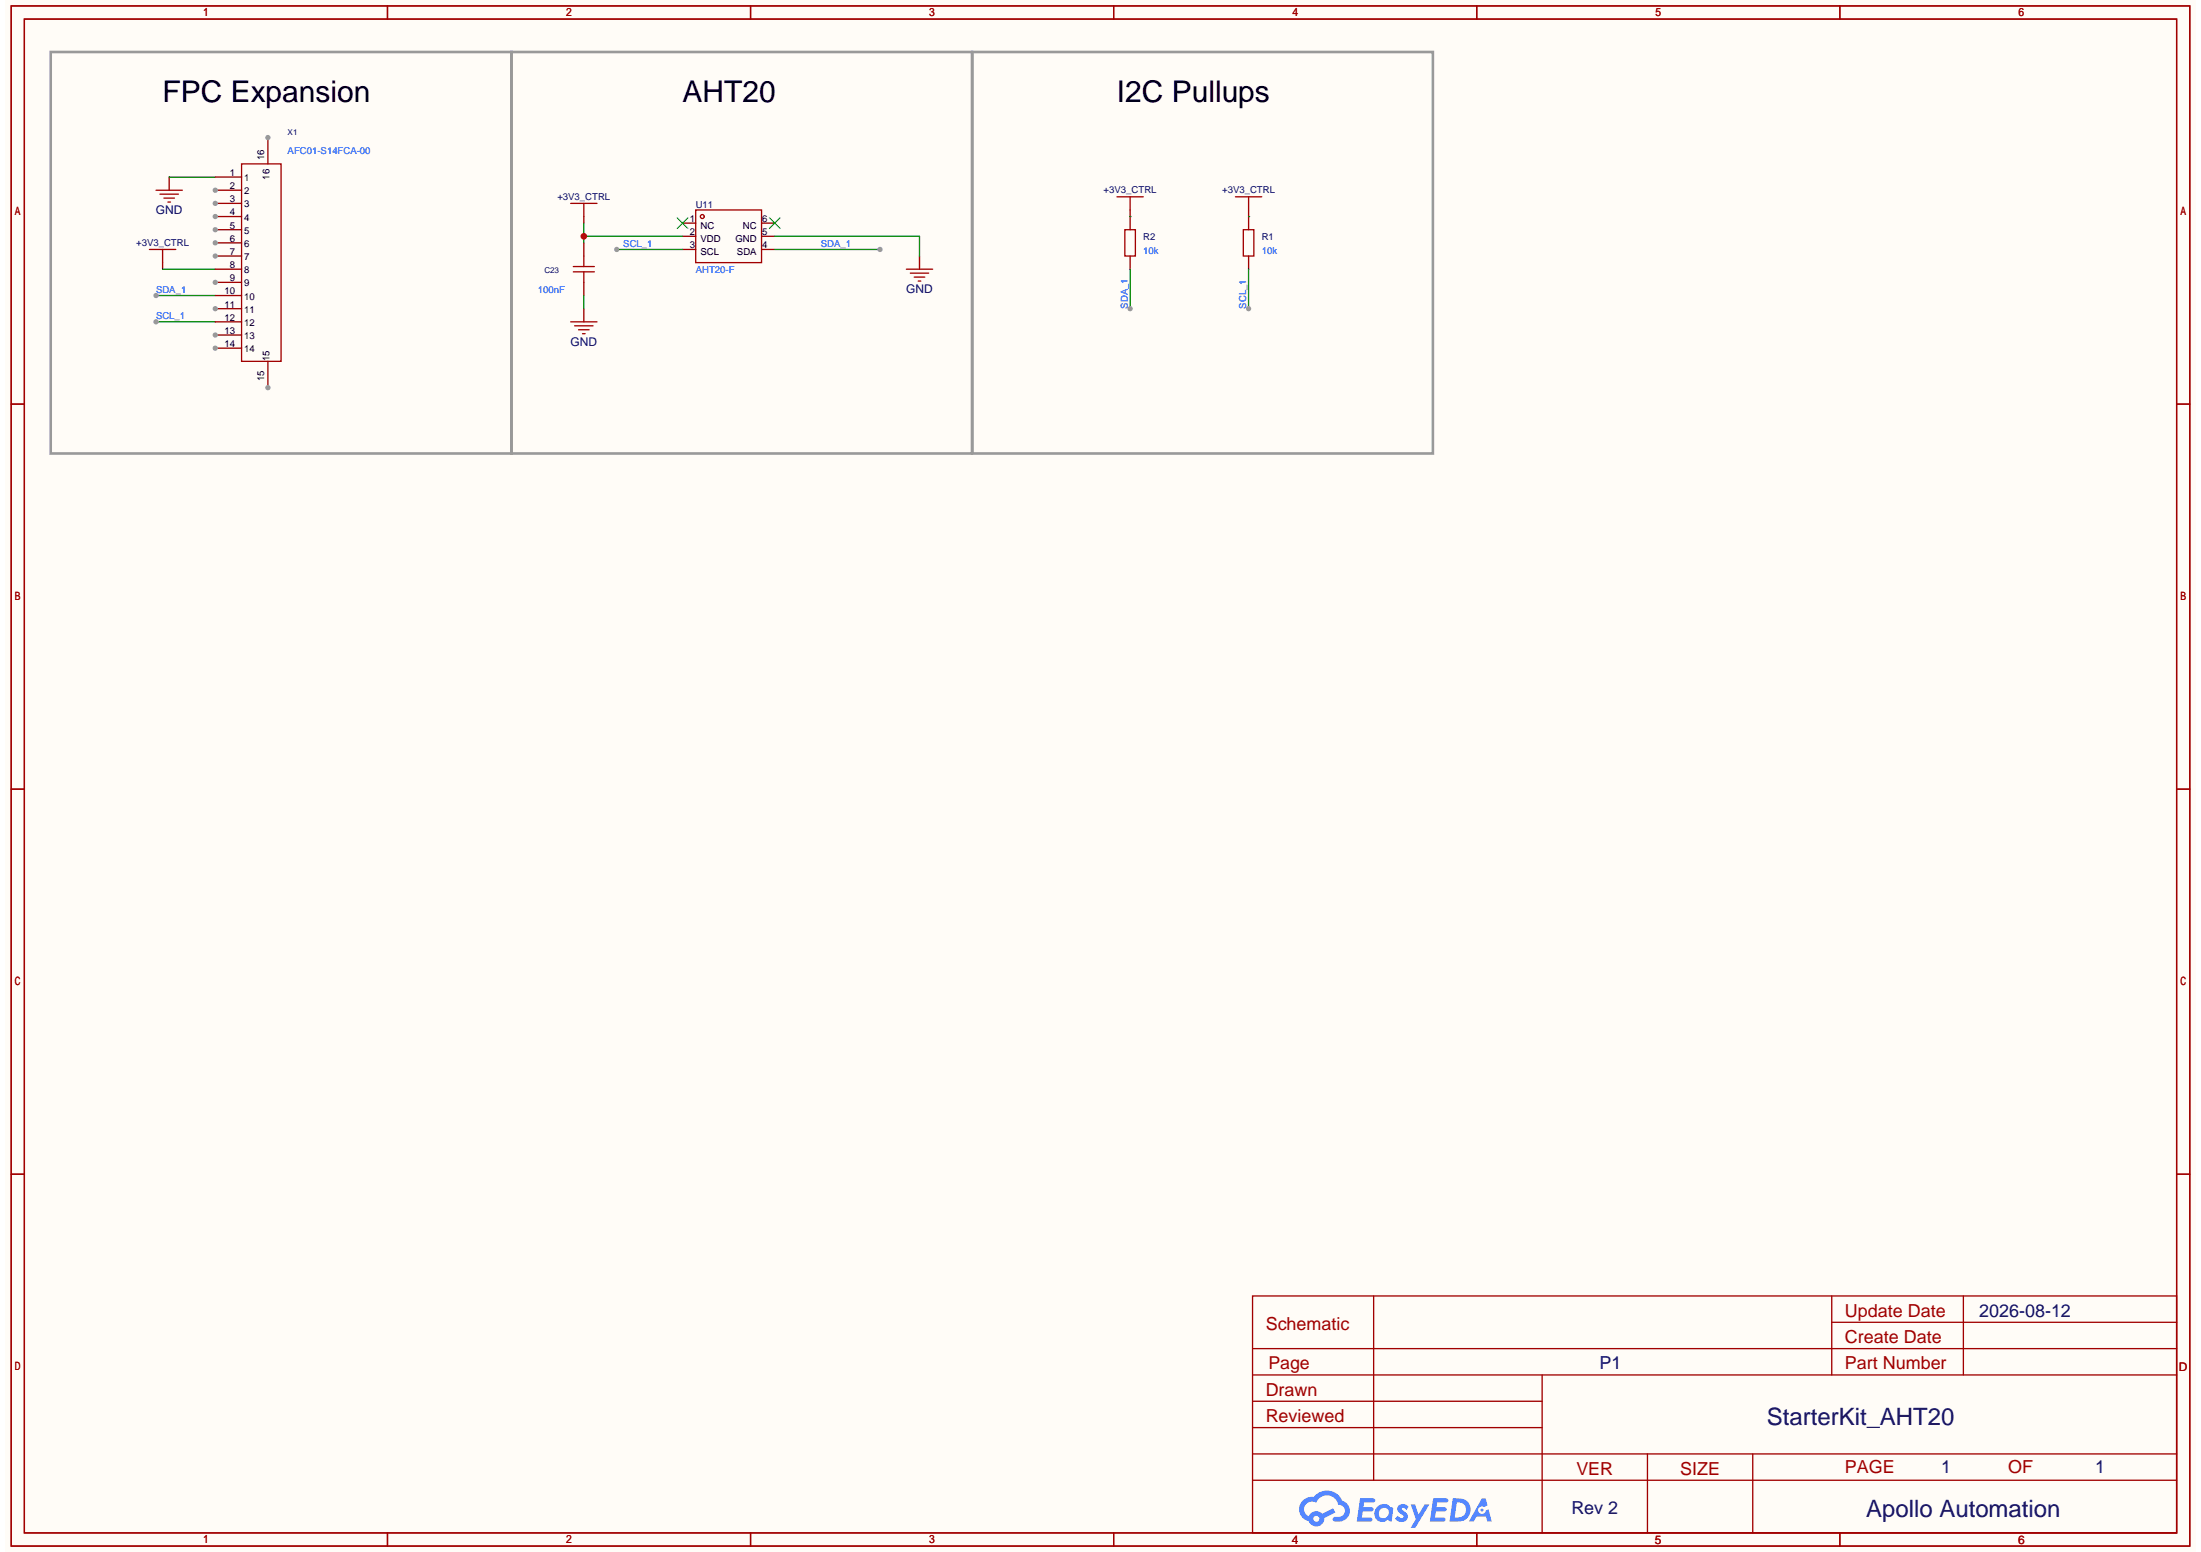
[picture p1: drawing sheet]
<svg xmlns="http://www.w3.org/2000/svg" width="297mm" height="210mm" viewBox="0 0 297 210" stroke-linecap="round" stroke-linejoin="round" font-family="sans-serif">
<path d="M.7 0h295.8v209.6h-295.8z" fill="#fffcf7"/>
<g fill="none" stroke="#a10000" stroke-width=".18">
<path d="M1.5 .8h294.2v208h-294.2zM3.3 2.6h290.6v204.4h-290.6zM52.3 .8v1.8M101.3 .8v1.8M150.4 .8v1.8M199.4 .8v1.8M248.4 .8v1.8M1.5 54.6h1.8M293.9 54.6h1.8M1.5 106.6h1.8M293.9 106.6h1.8M1.5 158.5h1.8"/>
<path d="M293.9 158.5h1.8M169.1 175h124.8v32h-124.8zM185.5 175v24.9M247.3 175v10.6M247.3 178.5h46.6M265.1 175v10.6M169.1 189.2h39.1M169.1 199.9h124.8M169.1 185.6h124.8M169.1 196.3h124.8M169.1 192.8h39.1M169.1 182.1h124.8"/>
<path d="M208.2 185.6v21.4M222.4 196.3v10.7M236.7 196.3v10.7M52.3 207v1.8M101.3 207v1.8M150.4 207v1.8M199.4 207v1.8M248.4 207v1.8"/>
</g>
<g fill="#5487ff">
<path d="M188.9 203.2l.5-.1a.91 .91 0 0 1 .8 .3l-.3 .5a.36 .36 0 0 0-.3-.3 .36 .36 0 0 0-.4 .1l.1 .1a1.85 1.85 0 0 1 .8 1 .97 .97 0 0 1-.8 .7 .97 .97 0 0 1-.9-.4l.3-.4a.45 .45 0 0 0 .4 .3 .45 .45 0 0 0 .4-.2v-.1a1.98 1.98 0 0 1-.8-1z"/>
<path d="M190.5 203.1h.6l.4 1.4 .9-1.4h.6l-1.9 3.2h-.6l.7-1.2z"/>
<path d="M183.6 202.3h1.8a.28 .28 0 0 1 .3 .3 .28 .28 0 0 1-.3 .3h-1.2l-.1 .6h1.1l.2 .1 .1 .2a.35 .35 0 0 1-.5 .3h-1l-.1 .8h.5a.86 .86 0 0 1 .9 .1 .27 .27 0 0 1-.3 .4h-1.8z"/>
<path d="M193.5 202.3h1.8a.28 .28 0 0 1 .3 .3 .28 .28 0 0 1-.3 .3h-1.2l-.1 .6h1.1l.2 .3a.35 .35 0 0 1-.4 .3h-1l-.1 .8h.5a.86 .86 0 0 1 .8 .1 .27 .27 0 0 1-.2 .4h-1.8z"/>
<path d="M200.1 202.3h.5l.2 1-.4 .2a.53 .53 0 0 0-.8 .2 .53 .53 0 0 0 .4 .7 .53 .53 0 0 0 .6-.4l.4-.2 .4 1.6h-.6l-.2-.6h-1.2l-.4 .6h-.7z"/>
<path d="M196.2 202.3l-.5 3.1h1a1.59 1.59 0 0 0 1.9-1.6 1.59 1.59 0 0 0-1.9-1.5zM196.7 202.9a1.05 1.05 0 0 1 1.3 1 1.05 1.05 0 0 1-1.4 1h-.2z"/>
<path d="M185.9 203.5a1.11 1.11 0 0 0-.1 1.6 1.11 1.11 0 0 0 1.6 .1l.5 .2 .2-1.7-.1-.1-.3-.1a1.12 1.12 0 0 0-1.8 0zM186.4 203.8a.67 .67 0 0 1 1 0 .67 .67 0 0 1-.1 1 .67 .67 0 0 1-1 0 .67 .67 0 0 1 .1-1z"/>
<path d="M175.9 202.6a1.66 1.66 0 0 0 .8 2.8 1.08 1.08 0 0 0 1.2 .7 1.08 1.08 0 0 0 .9-1.1l1.5-.8-.3-.5-1.5 .7a1.1 1.1 0 0 0-1.8 .3 1.05 1.05 0 0 1-.5-1.4 1.05 1.05 0 0 1 1.5-.4 1.56 1.56 0 0 1 1.6-1 1.56 1.56 0 0 1 1.4 1.3 .81 .81 0 0 1 .9 .7 .81 .81 0 0 1-.8 .9h-.5a.33 .33 0 0 0-.4 .3 .33 .33 0 0 0 .3 .3 1.52 1.52 0 0 0 1.8-.6 1.52 1.52 0 0 0-.2-1.8l-.6-.4a2.23 2.23 0 0 0-3.8-.5h-.3a1.78 1.78 0 0 0-1.2 .5zM177.3 205.1a.41 .41 0 0 1 .8 0 .41 .41 0 0 1-.8 0z"/>
<circle cx="200.1" cy="203.9" r=".2"/>
</g>
<g fill="none" stroke="#a10000" stroke-width=".18">
<path d="M93.9 28.3h8.9v7.2h-8.9z"/>
<circle cx="94.8" cy="29.2" r=".27"/>
</g>
<path d="M92.2 30.1h1.7M92.2 31.9h1.7M92.2 33.7h1.7M102.8 30.1h1.8M102.8 31.9h1.8M102.8 33.7h1.8" fill="none" stroke="#870000" stroke-width=".18"/>
<path d="M91.4 29.4l1.5 1.4M92.9 29.4l-1.5 1.4M103.9 29.4l1.4 1.4M105.3 29.4l-1.4 1.4" fill="none" stroke="#3c3" stroke-width=".18"/>
<path d="M78.8 31.9h13.4M78.8 30.1v2.7" fill="none" stroke="#008700" stroke-width=".18"/>
<circle cx="78.8" cy="31.9" r=".44" fill="#c00"/>
<path d="M78.8 32.8v1.8M78.8 38.1v1.8M124.2 34.6v1.7M78.8 41.7v1.8" fill="none" stroke="#870000" stroke-width=".18"/>
<path d="M77.4 36h2.9M77.4 36.7h2.9M78.8 34.6v1.4M78.8 36.7v1.4M122.4 36.3h3.5M122.9 36.9h2.5M123.4 37.4h1.5M124 37.9h.3M77.1 43.5h3.5M77.6 44h2.5M78.1 44.5h1.4M78.7 45.1h.3" fill="none" stroke="#a10000" stroke-width=".18"/>
<path d="M78.8 39.9v1.8M104.6 31.9h19.6v2.7M104.6 33.7h14.2" fill="none" stroke="#008700" stroke-width=".18"/>
<circle cx="118.8" cy="33.7" r=".36" fill="#999"/>
<path d="M83.3 33.7h8.9" fill="none" stroke="#008700" stroke-width=".18"/>
<circle cx="83.3" cy="33.7" r=".36" fill="#999"/>
<path d="M152.6 28.3v2.7M152.6 34.6v1.7M168.6 28.3v2.7M168.6 34.6v1.7" fill="none" stroke="#870000" stroke-width=".18"/>
<path d="M150.8 26.6h3.6M151.9 31h1.4v3.6h-1.4zM152.6 26.6v1.7M166.8 26.6h3.6M167.9 31h1.4v3.6h-1.4zM168.6 26.6v1.7" fill="none" stroke="#a10000" stroke-width=".18"/>
<path d="M152.6 29.2h.1M168.6 29.2h.1M168.6 36.3v5.4" fill="none" stroke="#008700" stroke-width=".18"/>
<circle cx="168.6" cy="41.7" r=".36" fill="#999"/>
<path d="M152.6 36.3v5.4" fill="none" stroke="#008700" stroke-width=".18"/>
<circle cx="152.6" cy="41.7" r=".36" fill="#999"/>
<path d="M22 35.5v.8M22.8 23.9v1.8M78.8 29.2v.9" fill="none" stroke="#870000" stroke-width=".18"/>
<path d="M20.2 33.7h3.5M21.1 25.7h3.5M21.6 26.2h2.5M22 33.7v1.8M22.1 26.7h1.5M22.7 27.3h.3M77.1 27.5h3.5M78.8 27.5v1.7" fill="none" stroke="#a10000" stroke-width=".18"/>
<path d="M22 36.3h7.1M22.8 23.9h6.3M21.1 43.5h8" fill="none" stroke="#008700" stroke-width=".18"/>
<circle cx="21.1" cy="43.5" r=".36" fill="#999"/>
<path d="M21.1 39.9h8" fill="none" stroke="#008700" stroke-width=".18"/>
<circle cx="21.1" cy="39.9" r=".36" fill="#999"/>
<path d="M36.2 18.6v3.5" fill="none" stroke="#870000" stroke-width=".18"/>
<circle cx="36.2" cy="18.6" r=".36" fill="#999"/>
<path d="M36.2 48.8v3.5" fill="none" stroke="#870000" stroke-width=".18"/>
<circle cx="36.2" cy="52.3" r=".36" fill="#999"/>
<path d="M29.1 47h3.5" fill="none" stroke="#870000" stroke-width=".18"/>
<circle cx="29.1" cy="47" r=".36" fill="#999"/>
<path d="M29.1 45.2h3.5" fill="none" stroke="#870000" stroke-width=".18"/>
<circle cx="29.1" cy="45.2" r=".36" fill="#999"/>
<path d="M29.1 43.5h3.5M29.1 41.7h3.5" fill="none" stroke="#870000" stroke-width=".18"/>
<circle cx="29.1" cy="41.7" r=".36" fill="#999"/>
<path d="M32.6 22.1h5.3v26.7h-5.3z" fill="none" stroke="#a10000" stroke-width=".18"/>
<path d="M29.1 39.9h3.5M29.1 38.1h3.5" fill="none" stroke="#870000" stroke-width=".18"/>
<circle cx="29.1" cy="38.1" r=".36" fill="#999"/>
<path d="M29.1 36.3h3.5M29.1 34.6h3.5" fill="none" stroke="#870000" stroke-width=".18"/>
<circle cx="29.1" cy="34.6" r=".36" fill="#999"/>
<path d="M29.1 32.8h3.5" fill="none" stroke="#870000" stroke-width=".18"/>
<circle cx="29.1" cy="32.8" r=".36" fill="#999"/>
<path d="M29.1 31h3.5" fill="none" stroke="#870000" stroke-width=".18"/>
<circle cx="29.1" cy="31" r=".36" fill="#999"/>
<path d="M29.1 29.2h3.5" fill="none" stroke="#870000" stroke-width=".18"/>
<circle cx="29.1" cy="29.2" r=".36" fill="#999"/>
<path d="M29.1 27.5h3.5" fill="none" stroke="#870000" stroke-width=".18"/>
<circle cx="29.1" cy="27.5" r=".36" fill="#999"/>
<path d="M29.1 25.7h3.5" fill="none" stroke="#870000" stroke-width=".18"/>
<circle cx="29.1" cy="25.7" r=".36" fill="#999"/>
<path d="M29.1 23.9h3.5" fill="none" stroke="#870000" stroke-width=".18"/>
<path d="M6.8 7h62.3v54.2h-62.3zM69.1 7h62.2v54.2h-62.2zM131.3 7h62.2v54.2h-62.2z" fill="none" stroke="#999" stroke-width=".36"/>
<g font-size="4">
<text x="22" y="13.8">FPC Expansion</text>
<text x="92.2" y="13.8">AHT20</text>
<text x="150.8" y="13.8">I2C Pullups</text>
</g>
<g font-size="3.2" fill="#000080">
<text x="238.6" y="192.4">StarterKit_AHT20</text>
<text x="252" y="204.9">Apollo Automation</text>
</g>
<g font-size="2.4" fill="#a00000">
<text x="170.9" y="179.5">Schematic</text>
<text x="249.1" y="177.8">Update Date</text>
<text x="171.3" y="184.9">Page</text>
<text x="249.1" y="181.3">Create Date</text>
<text x="249.1" y="184.9">Part Number</text>
<text x="170.9" y="192">Reviewed</text>
<text x="170.9" y="188.4">Drawn</text>
<text x="212.8" y="199.1">VER</text>
<text x="226.9" y="199.1">SIZE</text>
<text x="249.1" y="198.9">PAGE</text>
<text x="271.1" y="198.9">OF</text>
</g>
<g font-size="2.4" fill="#000080">
<text x="267.2" y="177.8">2026-08-12</text>
<text x="216" y="184.9">P1</text>
<text x="262.1" y="198.9">1</text>
<text x="282.9" y="198.9">1</text>
<text x="212.2" y="204.4">Rev 2</text>
</g>
<g font-size="1.6" fill="#000080">
<text x="21" y="28.9">GND</text>
<text x="122.4" y="39.6">GND</text>
<text x="77" y="46.7">GND</text>
</g>
<g font-size="1.6" fill="#a00000">
<text x="294.2" y="185.1">D</text>
<text x="174.4" y="208.4">4</text>
<text x="223.5" y="208.4">5</text>
<text x="272.5" y="208.4">6</text>
</g>
<g font-size="1.3">
<text x="31" y="23.7">1</text>
<text x="35.7" y="21.6" transform="rotate(-90 35.7 21.6)">16</text>
<text x="31" y="29.1">4</text>
<text x="31" y="27.3">3</text>
<text x="31" y="25.5">2</text>
<text x="33" y="29.8">4</text>
<text x="33" y="28">3</text>
<text x="33" y="26.2">2</text>
<text x="33" y="24.5">1</text>
<text x="36.4" y="24.3" transform="rotate(-90 36.4 24.3)">16</text>
<text x="93.1" y="30">1</text>
<text x="102.9" y="30">6</text>
<text x="31" y="34.4">7</text>
<text x="31" y="32.6">6</text>
<text x="31" y="30.9">5</text>
<text x="33" y="35.1">7</text>
<text x="33" y="33.3">6</text>
<text x="33" y="31.6">5</text>
<text x="93.1" y="31.7">2</text>
<text x="93.1" y="33.5">3</text>
<text x="94.6" y="30.9">NC</text>
<text x="94.6" y="32.6">VDD</text>
<text x="94.6" y="34.4">SCL</text>
<text x="99.3" y="32.6">GND</text>
<text x="99.5" y="34.4">SDA</text>
<text x="100.3" y="30.9">NC</text>
<text x="102.9" y="33.5">4</text>
<text x="102.9" y="31.7">5</text>
<text x="30.3" y="41.5">11</text>
<text x="30.3" y="39.7">10</text>
<text x="31" y="38">9</text>
<text x="31" y="36.2">8</text>
<text x="33" y="40.5">10</text>
<text x="33" y="38.7">9</text>
<text x="33" y="36.9">8</text>
<text x="30.3" y="46.9">14</text>
<text x="30.3" y="45.1">13</text>
<text x="30.3" y="43.3">12</text>
<text x="33" y="47.6">14</text>
<text x="33" y="45.8">13</text>
<text x="33" y="44">12</text>
<text x="33" y="42.2">11</text>
<text x="35.7" y="51.5" transform="rotate(-90 35.7 51.5)">15</text>
<text x="36.4" y="48.8" transform="rotate(-90 36.4 48.8)">15</text>
</g>
<g font-size="1.3" fill="#00f">
<text x="38.8" y="20.7">AFC01-S14FCA-00</text>
<text x="84.2" y="33.4">SCL_1</text>
<text x="110.8" y="33.4">SDA_1</text>
<text x="154.4" y="34.2">10k</text>
<text x="170.4" y="34.2">10k</text>
<text x="21.1" y="39.6">SDA_1</text>
<text x="72.6" y="39.6">100nF</text>
<text x="93.9" y="36.9">AHT20-F</text>
<text x="152.3" y="41.7" transform="rotate(-90 152.3 41.7)">SDA_1</text>
<text x="168.3" y="41.7" transform="rotate(-90 168.3 41.7)">SCL_1</text>
<text x="21.1" y="43.1">SCL_1</text>
</g>
<g font-size="1.3" fill="#000080">
<text x="75.3" y="27">+3V3_CTRL</text>
<text x="93.9" y="28">U11</text>
<text x="149" y="26.1">+3V3_CTRL</text>
<text x="165" y="26.1">+3V3_CTRL</text>
<text x="18.4" y="33.2">+3V3_CTRL</text>
<text x="154.4" y="32.5">R2</text>
<text x="170.4" y="32.5">R1</text>
</g>
<g font-size="1.1" fill="#000080">
<text x="38.8" y="18.2">X1</text>
<text x="73.5" y="36.9">C23</text>
</g>
</svg>
